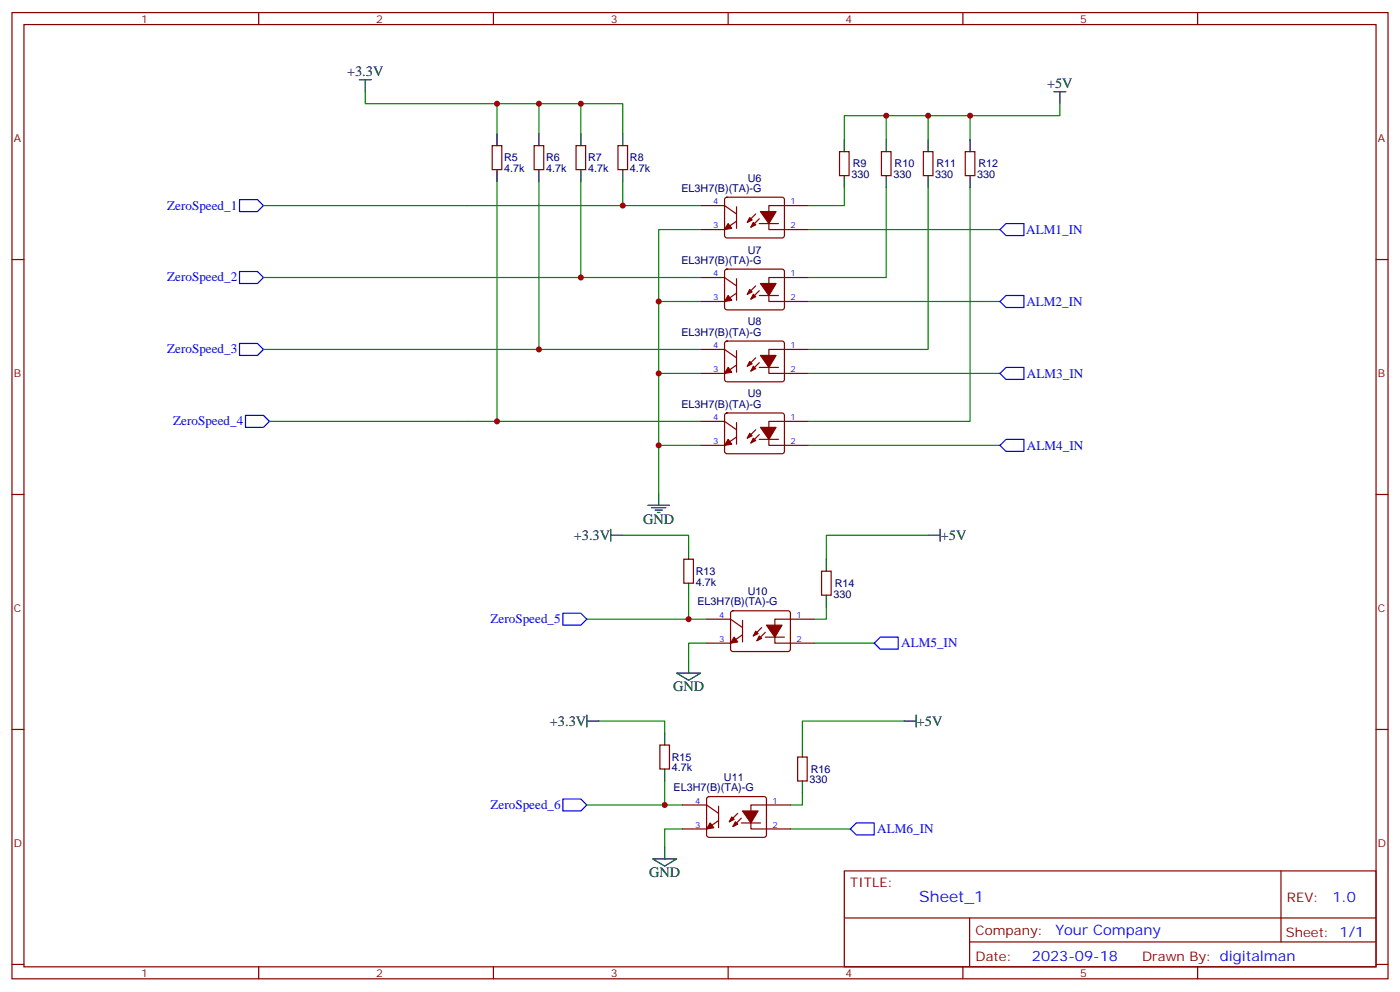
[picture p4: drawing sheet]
<svg xmlns="http://www.w3.org/2000/svg" width="412mm" height="292mm" viewBox="0 0 412 292" stroke-linecap="round" stroke-linejoin="round" font-family="sans-serif">
<path d="M70.6 58.7h5.2l1.8 1.8-1.8 1.8h-5.2zM70.6 79.9h5.2l1.8 1.8-1.8 1.7h-5.2zM294.6 67.6l1.7-1.8h5.3v3.5h-5.3zM294.6 88.7l1.7-1.7h5.3v3.5h-5.3zM70.6 101.1h5.2l1.8 1.7-1.8 1.8h-5.2zM294.6 109.9l1.7-1.8h5.3v3.6h-5.3zM72.3 122.2h5.3l1.8 1.8-1.8 1.8h-5.3zM294.6 131.1l1.7-1.8h5.3v3.5h-5.3zM165.8 180.4h5.3l1.8 1.8-1.8 1.8h-5.3zM259.3 187.5h5.3v3.5h-5.3l-1.8-1.7zM165.8 235.1h5.3l1.8 1.8-1.8 1.8h-5.3zM250.5 243.9l1.7-1.7h5.3v3.5h-5.3z" fill="none" stroke="#00f" stroke-width=".35"/>
<g fill="none" stroke="#870000" stroke-width=".35">
<path d="M3.5 3.7h405.4v284.3h-405.4zM7.1 7.2h398.2v277.3h-398.2zM76.2 3.7v3.5M145.3 3.7v3.5M214.5 3.7v3.5M283.6 3.7v3.5M352.8 3.7v3.5M145 42.9h2.8v7h-2.8zM157.3 42.9h2.9v7h-2.9zM169.7 42.9h2.8v7h-2.8zM182 42.9h2.9v7h-2.9zM213.7 58.2l.4-.2 16.5 .1 .5 .6-.1 10.9-.6 .4h-16.5l-.5-.7v-10.6z"/>
<path d="M247.3 44.6h2.8v7.1h-2.8zM259.6 44.6h2.9v7.1h-2.9zM272 44.6h2.8v7.1h-2.8zM284.3 44.6h2.9v7.1h-2.9zM3.5 76.4h3.6M206.4 60.5h7l3.6 2.5M213.7 79.4l.4-.2 16.5 .1 .5 .6-.1 10.9-.6 .4-16.5-.1-.5-.6v-10.6zM217 65.1l-3.6 2.5h-7M217 60.9v6.3M222.6 63l-2.5 2.4M223.7 64.4l-2.5 2.5M223.7 65.8h5.6"/>
<path d="M238.1 60.5h-11.6v7.1h11.6M405.3 76.4h3.6M206.4 81.7h7l3.6 2.4M217 82v6.4M217 86.3l-3.6 2.4h-7M222.6 84.1l-2.5 2.5M223.7 85.5l-2.5 2.5M223.7 87h5.6M238.1 81.7h-11.6v7h11.6M206.4 102.8h7l3.6 2.5M213.7 100.6l.4-.2h16.5l.5 .7-.1 10.8-.6 .5-16.5-.1-.5-.6v-10.6zM217 103.2v6.3"/>
<path d="M217 107.4l-3.6 2.5h-7M222.6 105.3l-2.5 2.5M223.7 106.7l-2.5 2.5M223.7 108.1h5.6M238.1 102.8h-11.6v7.1h11.6M206.4 124h7l3.6 2.5M213.7 121.7l.4-.2 16.5 .1 .5 .6-.1 10.9-.6 .4h-16.5l-.5-.7v-10.6zM217 124.4v6.3M217 128.6l-3.6 2.5h-7M222.6 126.5l-2.5 2.4M223.7 127.9l-2.5 2.5M223.7 129.3h5.6"/>
<path d="M238.1 124h-11.6v7.1h11.6M3.5 145.5h3.6M405.3 145.5h3.6M201.4 164.6h2.9v7h-2.9zM215.4 179.9l.5-.2 16.5 .1 .4 .6v10.9l-.7 .4h-16.5l-.4-.7v-10.6zM242 168.1h2.8v7.1h-2.8zM208.1 182.2h7.1l3.5 2.5M218.7 186.8l-3.5 2.5h-7.1M218.7 182.6v6.3M224.4 184.7l-2.5 2.4M225.4 186.1l-2.4 2.5M225.4 187.5h5.7"/>
<path d="M239.9 182.2h-11.7v7.1h11.7M3.5 214.7h3.6M194.4 219.3h2.8v7h-2.8zM405.3 214.7h3.6M201.1 236.9h7l3.6 2.5M208.4 234.6l.4-.2 16.5 .1 .5 .6-.1 10.9-.6 .4-16.5-.1-.5-.6v-10.6zM211.7 237.2v6.4M217.3 239.4l-2.5 2.4M232.8 236.9h-11.6v7h11.6M234.9 222.8h2.9v7h-2.9zM211.7 241.5l-3.6 2.4h-7M218.4 240.8l-2.5 2.4"/>
<path d="M218.4 242.2h5.6M248.7 256.3h156.6v28.2h-156.6zM377.3 256.3v20.9M248.7 270.1h156.5M285.6 277.2h119.6M285.6 270.1v14.2M3.5 283.8h3.6M76.2 284.5v3.5M145.3 284.5v3.5M214.5 284.5v3.5M283.6 284.5v3.5M352.8 284.5v3.5"/>
<path d="M405.3 283.8h3.6"/>
</g>
<g fill="#870000" stroke="#870000" stroke-width=".35">
<path d="M214.5 65.8l1 1.4-2.1 .4z"/>
<path d="M221.9 65.4l.7 .7-1.4 .8z"/>
<path d="M220.8 64l.7 .7-1.4 .7z"/>
<path d="M224 62.3h4.6l-2.1 3.5z"/>
<path d="M214.5 87l1 1.4-2.1 .3z"/>
<path d="M221.9 86.6l.7 .7-1.4 .7z"/>
<path d="M220.8 85.2l.7 .7-1.4 .7z"/>
<path d="M224 83.4h4.6l-2.1 3.6z"/>
<path d="M214.5 108.1l1 1.4-2.1 .4z"/>
<path d="M221.9 107.8l.7 .7-1.4 .7z"/>
<path d="M220.8 106.4l.7 .7-1.4 .7z"/>
<path d="M224 104.6h4.6l-2.1 3.5z"/>
<path d="M214.5 129.3l1 1.4-2.1 .4z"/>
<path d="M221.9 128.9l.7 .7-1.4 .8z"/>
<path d="M220.8 127.5l.7 .7-1.4 .7z"/>
<path d="M224 125.8h4.6l-2.1 3.5z"/>
<path d="M216.3 187.5l1 1.4-2.1 .4z"/>
<path d="M223.7 187.1l.7 .8-1.4 .7z"/>
<path d="M222.6 185.7l.7 .7-1.4 .7z"/>
<path d="M225.8 184h4.6l-2.2 3.5z"/>
<path d="M209.2 242.2l1.1 1.4-2.2 .3z"/>
<path d="M216.6 241.8l.7 .7-1.4 .7z"/>
<path d="M215.5 240.4l.8 .7-1.5 .7z"/>
<path d="M218.7 238.7h4.6l-2.1 3.5z"/>
</g>
<g fill="none" stroke="#000" stroke-width=".35">
<path d="M105.8 23.5h3.6M107.6 23.5v3.5M146.4 39.3v3.6M158.7 39.3v3.6M171.1 39.3v3.6M183.4 39.3v3.6M310.4 27h3.6M312.2 27v3.5M146.4 49.9v3.5M158.7 49.9v3.5M171.1 49.9v3.5M183.4 49.9v3.5"/>
<path d="M248.7 41.1v3.5M248.7 51.7v3.5M261.1 41.1v3.5M261.1 51.7v3.5M273.4 41.1v3.5M273.4 51.7v3.5M285.8 41.1v3.5M285.8 51.7v3.5M179.9 157.5h3.5M179.9 155.8v3.5M190.9 148.7h6.3M191.9 149.4h4.2"/>
<path d="M193 150.1h2.1M193.7 150.8h.7M194 145.2v3.5M273.4 157.5h3.5M276.9 155.8v3.5M202.8 161v3.6M202.8 171.6v3.6M243.4 164.6v3.5M243.4 175.2v3.5M199.3 198.1h7.1l-3.6 2.1zM202.8 194.6v3.5M172.9 212.2h3.5"/>
<path d="M172.9 210.4v3.6M195.8 215.7v3.6M236.4 219.3v3.5M266.3 212.2h3.6M269.9 210.4v3.6M195.8 226.3v3.5M236.4 229.8v3.6M192.3 252.8h7l-3.5 2.1zM195.8 249.2v3.6"/>
</g>
<g fill="none" stroke="#008700" stroke-width=".35">
<path d="M107.6 27v3.5h75.8v8.8M146.4 30.5v8.8M158.7 30.5v8.8M171.1 30.5v8.8M261.1 34v7.1M273.4 34v7.1M285.8 34v7.1M312.2 30.5v3.5h-63.5v7.1M146.4 53.4v70.6h60M158.7 53.4v49.4h47.7M171.1 53.4v28.3h35.3M183.4 53.4v7.1h23"/>
<path d="M248.7 55.2v5.3h-10.6M261.1 55.2v26.5h-23M273.4 55.2v47.6h-35.3M285.8 55.2v68.8h-47.7M77.6 60.5h105.8M206.4 67.6h-12.4v77.6M238.1 67.6h56.5M77.6 81.7h93.5M194 88.7h12.4M238.1 88.7h56.5M77.6 102.8h81.1M194 109.9h12.4"/>
<path d="M238.1 109.9h56.5M79.4 124h67M194 131.1h12.4M238.1 131.1h56.5M183.4 157.5h19.4v3.5M273.4 157.5h-30v7.1M202.8 175.2v7M243.4 178.7v3.5h-3.5M172.9 182.2h35.2M208.1 189.3h-5.3v5.3M239.9 189.3h17.6M176.4 212.2h19.4v3.5"/>
<path d="M266.3 212.2h-29.9v7.1M172.9 236.9h28.2M195.8 229.8v7.1M236.4 233.4v3.5h-3.6M201.1 243.9h-5.3v5.3M232.8 243.9h17.7"/>
</g>
<g fill="#c00">
<circle cx="171.1" cy="30.5" r=".88"/>
<circle cx="158.8" cy="30.5" r=".88"/>
<circle cx="146.4" cy="30.5" r=".88"/>
<circle cx="194" cy="88.7" r=".88"/>
<circle cx="194" cy="109.9" r=".88"/>
<circle cx="194" cy="131.1" r=".88"/>
<circle cx="261.1" cy="34" r=".88"/>
<circle cx="273.4" cy="34" r=".88"/>
<circle cx="285.8" cy="34" r=".88"/>
<circle cx="171.1" cy="81.7" r=".88"/>
<circle cx="158.8" cy="102.8" r=".88"/>
<circle cx="146.4" cy="124" r=".88"/>
<circle cx="183.4" cy="60.5" r=".88"/>
<circle cx="202.8" cy="182.2" r=".88"/>
<circle cx="195.8" cy="236.9" r=".88"/>
</g>
<text font-size="4.6" fill="#00f" x="270.8" y="265.3">Sheet_1</text>
<g font-size="4.2">
<text x="102.2" y="22.4">+3.3V</text>
<text x="308.4" y="25.9">+5V</text>
<text x="189.4" y="154.3">GND</text>
<text x="169" y="158.9">+3.3V</text>
<text x="277.1" y="158.9">+5V</text>
<text x="198.3" y="203.4">GND</text>
<text x="161.9" y="213.6">+3.3V</text>
<text x="270.1" y="213.6">+5V</text>
<text x="191.2" y="258.1">GND</text>
</g>
<g font-size="4.2" fill="#00f">
<text x="392.5" y="265.6">1.0</text>
<text x="310.9" y="275.1">Your Company</text>
<text x="304" y="282.9">2023-09-18</text>
</g>
<g font-size="3.9" fill="#00f">
<text x="49.2" y="61.8">ZeroSpeed_1</text>
<text x="302.3" y="68.8">ALM1_IN</text>
<text x="49.2" y="82.8">ZeroSpeed_2</text>
<text x="302.3" y="90.1">ALM2_IN</text>
<text x="49.2" y="104">ZeroSpeed_3</text>
<text x="302.5" y="111.1">ALM3_IN</text>
<text x="51" y="125.2">ZeroSpeed_4</text>
<text x="302.5" y="132.3">ALM4_IN</text>
<text x="144.5" y="183.4">ZeroSpeed_5</text>
<text x="265.5" y="190.5">ALM5_IN</text>
<text x="144.5" y="238.1">ZeroSpeed_6</text>
<text x="258.4" y="245.2">ALM6_IN</text>
</g>
<g font-size="3.9" fill="#800">
<text x="250.5" y="260.9">TITLE:</text>
<text x="379.1" y="265.6">REV:</text>
<text x="287.4" y="275.1">Company:</text>
<text x="378.7" y="275.7">Sheet: 1/1</text>
<text x="287.4" y="282.8">Date:</text>
<text x="336.4" y="282.8">Draw</text>
<text x="346.6" y="282.8">n By: digitalman</text>
</g>
<g font-size="3.2" fill="#800">
<text x="41.6" y="6.7">1</text>
<text x="110.8" y="6.7">2</text>
<text x="179.9" y="6.7">3</text>
<text x="249.1" y="6.7">4</text>
<text x="318.2" y="6.7">5</text>
<text x="4.1" y="41.8">A</text>
<text x="405.9" y="41.8">A</text>
<text x="4.1" y="110.9">B</text>
<text x="405.9" y="110.9">B</text>
<text x="4.1" y="180.1">C</text>
<text x="405.9" y="180.1">C</text>
<text x="4.1" y="249.2">D</text>
<text x="405.9" y="249.2">D</text>
<text x="41.6" y="287.5">1</text>
<text x="110.8" y="287.5">2</text>
<text x="179.9" y="287.5">3</text>
<text x="249.1" y="287.5">4</text>
<text x="318.2" y="287.5">5</text>
</g>
<g font-size="3.2" fill="#000080">
<text x="148.5" y="47.4">R5</text>
<text x="160.9" y="47.4">R6</text>
<text x="173.2" y="47.4">R7</text>
<text x="185.6" y="47.4">R8</text>
<text x="148.5" y="50.6">4.7k</text>
<text x="160.9" y="50.6">4.7k</text>
<text x="173.2" y="50.6">4.7k</text>
<text x="185.6" y="50.6">4.7k</text>
<text x="220.3" y="53.4">U6</text>
<text x="250.8" y="52.4">330</text>
<text x="251.2" y="49.2">R9</text>
<text x="263.2" y="52.4">330</text>
<text x="263.5" y="49.2">R10</text>
<text x="275.5" y="52.4">330</text>
<text x="275.9" y="49.2">R11</text>
<text x="287.9" y="52.4">330</text>
<text x="288.2" y="49.2">R12</text>
<text x="200.7" y="56.6">EL3H7(B)(TA)-G</text>
<text x="200.7" y="77.8">EL3H7(B)(TA)-G</text>
<text x="220.3" y="74.6">U7</text>
<text x="220.3" y="95.8">U8</text>
<text x="200.7" y="99">EL3H7(B)(TA)-G</text>
<text x="220.3" y="116.9">U9</text>
<text x="200.7" y="120.1">EL3H7(B)(TA)-G</text>
<text x="205" y="172.3">4.7k</text>
<text x="205" y="169.2">R13</text>
<text x="245.9" y="172.7">R14</text>
<text x="205.5" y="178.1">EL3H7(B)(TA)-G</text>
<text x="220.3" y="175.2">U10</text>
<text x="245.5" y="175.9">330</text>
<text x="197.9" y="227">4.7k</text>
<text x="197.9" y="223.8">R15</text>
<text x="238.8" y="227.4">R16</text>
<text x="198.4" y="232.8">EL3H7(B)(TA)-G</text>
<text x="213.2" y="229.8">U11</text>
<text x="238.5" y="230.5">330</text>
</g>
<g font-size="2.5" fill="#00f">
<text x="210.1" y="60.1">4</text>
<text x="232.8" y="60.1">1</text>
<text x="210.1" y="67.2">3</text>
<text x="232.8" y="67.2">2</text>
<text x="210.1" y="81.3">4</text>
<text x="232.8" y="81.3">1</text>
<text x="210.1" y="88.4">3</text>
<text x="232.8" y="88.4">2</text>
<text x="210.1" y="102.5">4</text>
<text x="232.8" y="102.5">1</text>
<text x="210.1" y="109.5">3</text>
<text x="232.8" y="109.5">2</text>
<text x="210.1" y="123.6">4</text>
<text x="232.8" y="123.6">1</text>
<text x="210.1" y="130.7">3</text>
<text x="232.8" y="130.7">2</text>
<text x="211.9" y="181.9">4</text>
<text x="234.6" y="181.9">1</text>
<text x="211.9" y="188.9">3</text>
<text x="234.6" y="188.9">2</text>
<text x="204.8" y="236.5">4</text>
<text x="227.5" y="236.5">1</text>
<text x="204.8" y="243.6">3</text>
<text x="227.5" y="243.6">2</text>
</g>
</svg>
